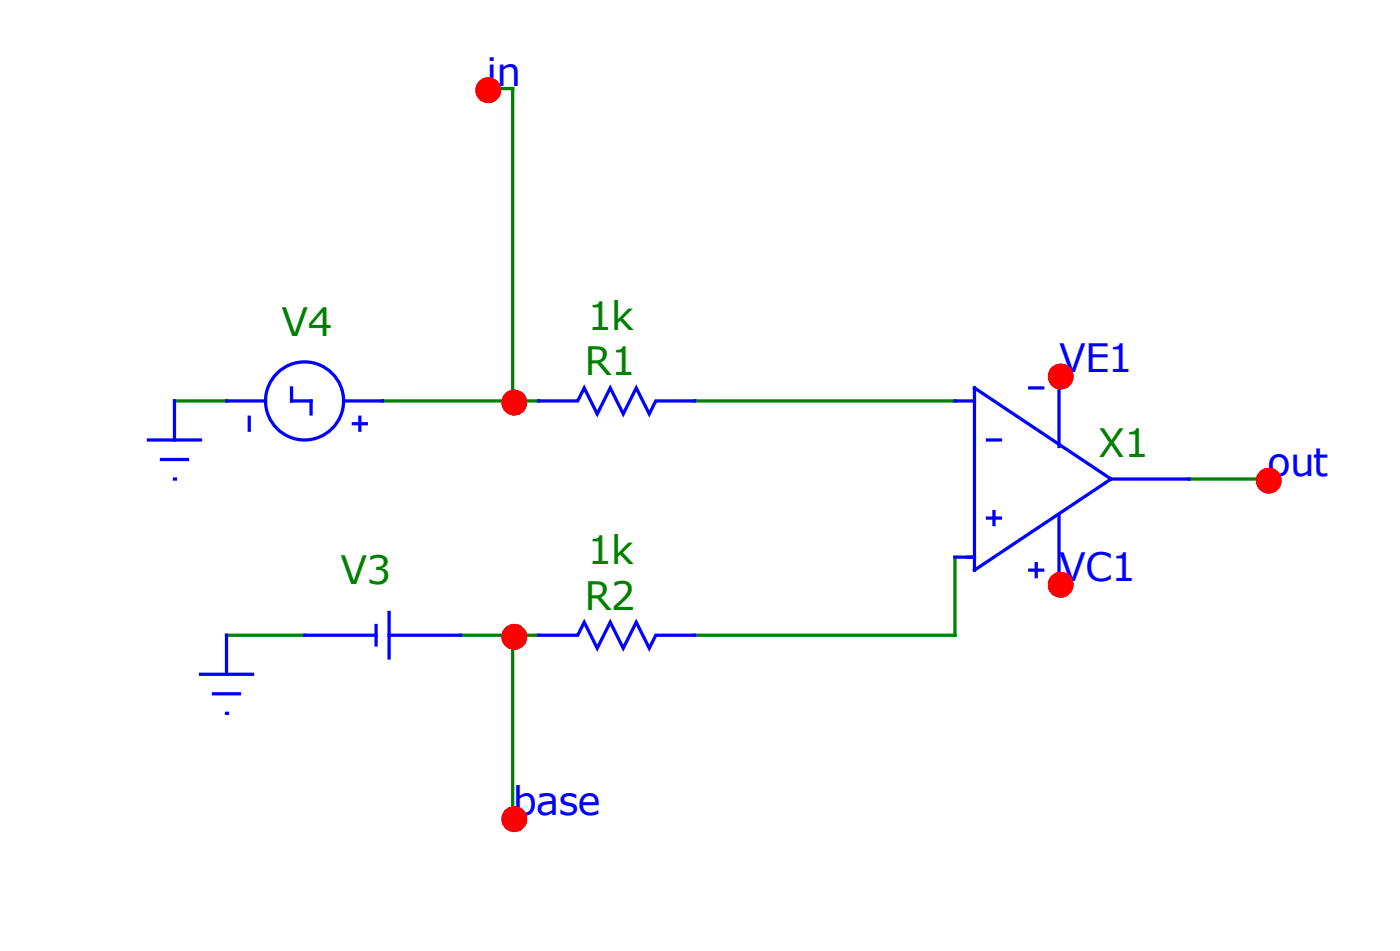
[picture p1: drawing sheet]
<svg xmlns="http://www.w3.org/2000/svg" width="114mm" height="77mm" viewBox="0 0 114 77" stroke-linecap="round" stroke-linejoin="round" font-family="sans-serif">
<path d="M39.6 7.2h2.1v25.4M14.2 32.6h4.2M31.1 32.6h12.7M56.5 32.6h21.2M96.7 39h6.4M18.4 51.7h6.4M37.5 51.7h6.3M41.7 51.7v14.8M77.7 45.3v6.4h-21.2" fill="none" stroke="#008000" stroke-width=".26"/>
<g fill="none" stroke="#00f" stroke-width=".26">
<path d="M12.1 35.8h4.2M13.1 37.4h2.2M14.2 39h.1M14.2 32.6v3.2M18.4 32.6h3.2M20.3 33.9v1.1M23.7 31.5v1.1h1.6v1.1M28 32.6h3.1M28.7 34.5h1.1M29.3 33.9v1.1M43.8 32.6h3.2l.5-1.1 1.1 2.2 1-2.2 1.1 2.2 1.1-2.2 1 2.2 .6-1.1h3.1M77.7 32.6h1.6"/>
<path d="M79.3 31.5l11.1 7.5-11.1 7.4zM80.3 35.8h1.1M83.8 31.5h1M86.2 30.5v5.8M90.4 39h6.3M16.3 54.8h4.2M17.4 56.4h2.1M18.4 58h.1M18.4 51.7v3.1M24.8 51.7h5.8M30.6 50.9v1.5M31.7 51.7h5.8"/>
<path d="M31.7 49.8v3.7M43.8 51.7h3.2l.5-1.1 1.1 2.1 1-2.1 1.1 2.1 1.1-2.1 1 2.1 .6-1h3.1M77.7 45.3h1.6M80.3 42.1h1.1M80.9 41.6v1.1M83.8 46.4h1M84.3 45.8v1.1M86.2 41.9v5.5"/>
<circle cx="24.8" cy="32.6" r="3.2"/>
</g>
<g fill="#f00" stroke="#f00" stroke-width=".26">
<circle cx="41.8" cy="32.7" r=".93"/>
<circle cx="41.8" cy="51.8" r=".93"/>
<circle cx="39.7" cy="7.3" r=".93"/>
<circle cx="103.2" cy="39.1" r=".93"/>
<circle cx="41.8" cy="66.6" r=".93"/>
<circle cx="86.3" cy="47.5" r=".93"/>
<circle cx="86.3" cy="30.6" r=".93"/>
</g>
<g font-size="3.2" fill="#00f">
<text x="39.6" y="7">in</text>
<text x="86.2" y="30.3">VE1</text>
<text x="103.1" y="38.7">out</text>
<text x="86.2" y="47.2">VC1</text>
<text x="41.7" y="66.3">base</text>
</g>
<g font-size="3.2" fill="#008000">
<text x="22.9" y="27.4">V4</text>
<text x="47.8" y="26.8">1k</text>
<text x="47.6" y="30.5">R1</text>
<text x="89.3" y="37.1">X1</text>
<text x="27.7" y="47.5">V3</text>
<text x="47.8" y="45.9">1k</text>
<text x="47.6" y="49.6">R2</text>
</g>
</svg>
